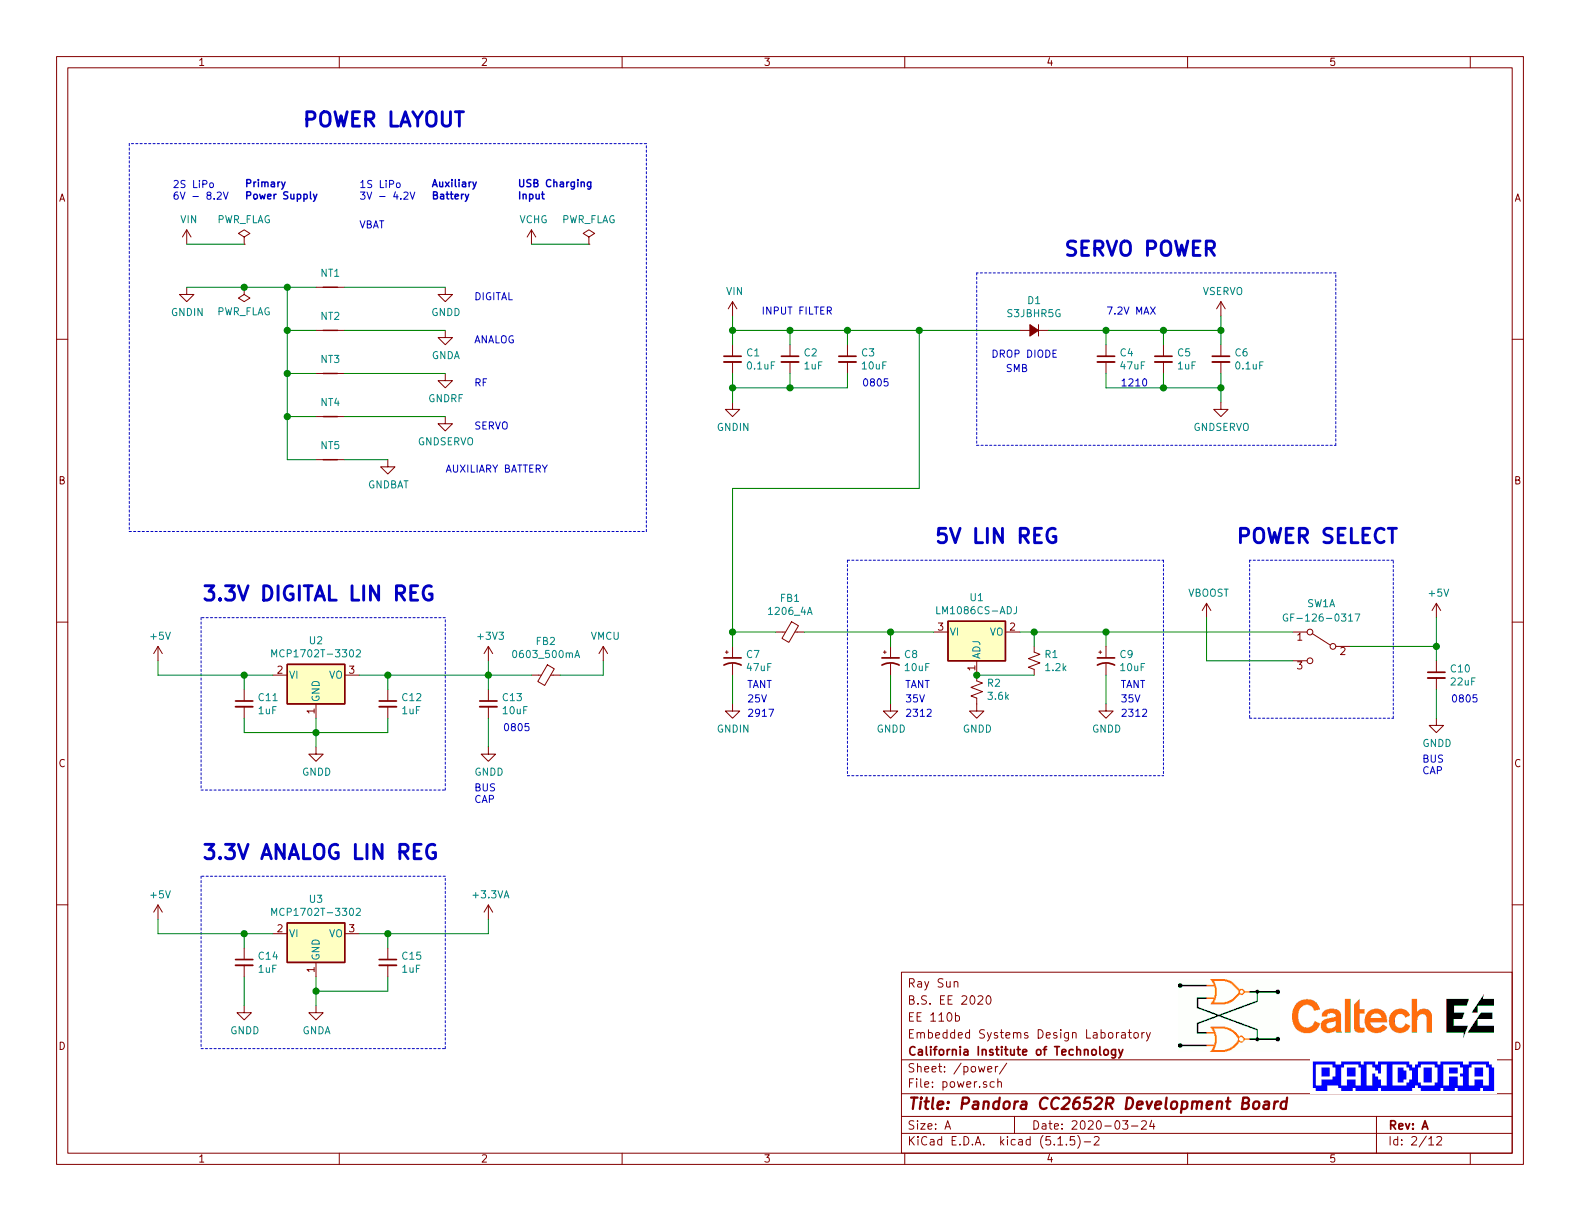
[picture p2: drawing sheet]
EESchema Schematic File Version 4
EELAYER 30 0
EELAYER END
$Descr A 11000 8500
encoding utf-8
Sheet 2 12
Title "Pandora CC2652R Development Board"
Date "2020-03-24"
Rev "A"
Comp "California Institute of Technology"
Comment1 "Embedded Systems Design Laboratory"
Comment2 "EE 110b"
Comment3 "B.S. EE 2020"
Comment4 "Ray Sun"
$EndDescr
$Comp
L pandora:GNDD #PWR023
U 1 1
P 2200 5200
F 0 "#PWR023" H 2200 4950 50  0001 C CNN
F 1 "GNDD" H 2205 5027 50  0000 C CNN
F 2 "" H 2200 5200 50  0001 C CNN
F 3 "" H 2200 5200 50  0001 C CNN
	1    2200 5200
	1    0    0    -1  
$EndComp
Wire Wire Line
	2200 5200 2200 5100
Wire Wire Line
	1700 5000 1700 5100
Wire Wire Line
	1700 5100 2200 5100
Connection ~ 2200 5100
Wire Wire Line
	2200 5100 2200 5000
Wire Wire Line
	2700 5000 2700 5100
Wire Wire Line
	2700 5100 2200 5100
Wire Wire Line
	1700 4800 1700 4700
Wire Wire Line
	1700 4700 1900 4700
Wire Wire Line
	2700 4800 2700 4700
Wire Wire Line
	2700 4700 2500 4700
Wire Notes Line
	1400 4300 1400 5500
Wire Notes Line
	1400 5500 3100 5500
Wire Notes Line
	3100 5500 3100 4300
Wire Notes Line
	3100 4300 1400 4300
Text Notes 1400 4200 0    100  ~ 20
3.3V DIGITAL LIN REG
Connection ~ 2700 4700
Wire Wire Line
	4200 4700 4200 4600
Wire Wire Line
	3400 4800 3400 4700
$Comp
L pandora:GNDD #PWR024
U 1 1
P 3400 5200
F 0 "#PWR024" H 3400 4950 50  0001 C CNN
F 1 "GNDD" H 3405 5027 50  0000 C CNN
F 2 "" H 3400 5200 50  0001 C CNN
F 3 "" H 3400 5200 50  0001 C CNN
	1    3400 5200
	1    0    0    -1  
$EndComp
Wire Wire Line
	3400 5000 3400 5200
Wire Wire Line
	3900 4700 4200 4700
$Comp
L power:+5V #PWR015
U 1 1
P 1100 4600
F 0 "#PWR015" H 1100 4450 50  0001 C CNN
F 1 "+5V" H 1115 4773 50  0000 C CNN
F 2 "" H 1100 4600 50  0001 C CNN
F 3 "" H 1100 4600 50  0001 C CNN
	1    1100 4600
	1    0    0    -1  
$EndComp
Wire Wire Line
	1100 4700 1700 4700
Connection ~ 1700 4700
Wire Wire Line
	1100 4600 1100 4700
Text Notes 8600 3800 0    100  ~ 20
POWER SELECT
Wire Notes Line
	9700 3900 8700 3900
Wire Notes Line
	9700 5000 9700 3900
Wire Notes Line
	8700 3900 8700 5000
Wire Wire Line
	5600 4400 6200 4400
Connection ~ 6200 4400
Wire Wire Line
	6200 4400 6500 4400
Text Notes 6500 3800 0    100  ~ 20
5V LIN REG
Wire Notes Line
	5900 3900 8100 3900
Text Notes 6300 4900 0    50   ~ 0
35V
Text Notes 6300 5000 0    50   ~ 0
2312
Wire Wire Line
	6200 4900 6200 4700
Wire Wire Line
	6200 4500 6200 4400
Text Notes 6300 4800 0    50   ~ 0
TANT
Text Notes 7800 5000 0    50   ~ 0
2312
Text Notes 7800 4900 0    50   ~ 0
35V
Wire Wire Line
	7700 4900 7700 4700
$Comp
L pandora:GNDD #PWR021
U 1 1
P 7700 4900
F 0 "#PWR021" H 7700 4650 50  0001 C CNN
F 1 "GNDD" H 7705 4727 50  0000 C CNN
F 2 "" H 7700 4900 50  0001 C CNN
F 3 "" H 7700 4900 50  0001 C CNN
	1    7700 4900
	1    0    0    -1  
$EndComp
Connection ~ 7200 4400
Wire Wire Line
	7700 4400 7200 4400
Wire Wire Line
	7700 4500 7700 4400
Wire Wire Line
	7200 4400 7100 4400
Wire Wire Line
	7200 4500 7200 4400
Connection ~ 6800 4700
Wire Wire Line
	7200 4700 6800 4700
Text Notes 7800 4800 0    50   ~ 0
TANT
$Comp
L pandora:GNDD #PWR022
U 1 1
P 10000 5000
F 0 "#PWR022" H 10000 4750 50  0001 C CNN
F 1 "GNDD" H 10005 4827 50  0000 C CNN
F 2 "" H 10000 5000 50  0001 C CNN
F 3 "" H 10000 5000 50  0001 C CNN
	1    10000 5000
	1    0    0    -1  
$EndComp
Wire Wire Line
	10000 4300 10000 4500
$Comp
L power:+5V #PWR014
U 1 1
P 10000 4300
F 0 "#PWR014" H 10000 4150 50  0001 C CNN
F 1 "+5V" H 10015 4473 50  0000 C CNN
F 2 "" H 10000 4300 50  0001 C CNN
F 3 "" H 10000 4300 50  0001 C CNN
	1    10000 4300
	1    0    0    -1  
$EndComp
Wire Wire Line
	5900 2300 5900 2400
$Comp
L pandora:GNDIN #PWR09
U 1 1
P 5100 2800
F 0 "#PWR09" H 5100 2550 50  0001 C CNN
F 1 "GNDIN" H 5105 2627 50  0000 C CNN
F 2 "" H 5100 2800 50  0001 C CNN
F 3 "" H 5100 2800 50  0001 C CNN
	1    5100 2800
	1    0    0    -1  
$EndComp
Wire Wire Line
	5100 2600 5100 2700
Wire Wire Line
	5500 2600 5500 2700
Wire Wire Line
	5100 2400 5100 2300
Wire Wire Line
	5100 2300 5500 2300
Wire Wire Line
	5500 2400 5500 2300
Connection ~ 5500 2300
Wire Wire Line
	5500 2300 5900 2300
$Comp
L pandora:VIN #PWR05
U 1 1
P 5100 2200
F 0 "#PWR05" H 5100 2050 50  0001 C CNN
F 1 "VIN" H 5115 2373 50  0000 C CNN
F 2 "" H 5100 2200 50  0001 C CNN
F 3 "" H 5100 2200 50  0001 C CNN
	1    5100 2200
	1    0    0    -1  
$EndComp
Wire Wire Line
	5100 2200 5100 2300
Connection ~ 5100 2300
Text Notes 5300 2200 0    50   ~ 0
INPUT FILTER
Text Notes 6900 2500 0    50   ~ 0
DROP DIODE
$Comp
L power:+3V3 #PWR016
U 1 1
P 3400 4600
F 0 "#PWR016" H 3400 4450 50  0001 C CNN
F 1 "+3V3" H 3415 4773 50  0000 C CNN
F 2 "" H 3400 4600 50  0001 C CNN
F 3 "" H 3400 4600 50  0001 C CNN
	1    3400 4600
	1    0    0    -1  
$EndComp
Wire Wire Line
	3400 4600 3400 4700
Wire Wire Line
	8400 4600 9000 4600
Wire Wire Line
	9400 4500 10000 4500
Wire Wire Line
	7700 4400 9000 4400
Connection ~ 7700 4400
Wire Wire Line
	5400 4400 5100 4400
Connection ~ 5900 2300
Wire Wire Line
	5100 4500 5100 4400
Text Notes 5200 4800 0    50   ~ 0
TANT
Wire Wire Line
	5100 4900 5100 4700
Text Notes 5200 5000 0    50   ~ 0
2917
Text Notes 5200 4900 0    50   ~ 0
25V
Wire Notes Line
	8700 5000 9700 5000
Text Notes 6000 2700 0    50   ~ 0
0805
Wire Wire Line
	10000 5000 10000 4800
Wire Wire Line
	10000 4500 10000 4600
Text Notes 10100 4900 0    50   ~ 0
0805
Connection ~ 10000 4500
Wire Wire Line
	2700 4700 3400 4700
$Comp
L pandora:VMCU #PWR017
U 1 1
P 4200 4600
F 0 "#PWR017" H 4200 4450 50  0001 C CNN
F 1 "VMCU" H 4215 4773 50  0000 C CNN
F 2 "" H 4200 4600 50  0001 C CNN
F 3 "" H 4200 4600 50  0001 C CNN
	1    4200 4600
	1    0    0    -1  
$EndComp
Connection ~ 3400 4700
Wire Wire Line
	3400 4700 3700 4700
Wire Wire Line
	2200 7000 2200 6900
Connection ~ 2200 6900
Wire Wire Line
	2200 6900 2200 6800
Wire Wire Line
	2700 6800 2700 6900
Wire Wire Line
	2700 6900 2200 6900
Wire Wire Line
	1700 6600 1700 6500
Wire Wire Line
	1700 6500 1900 6500
Wire Wire Line
	2700 6600 2700 6500
Wire Wire Line
	2700 6500 2500 6500
Wire Notes Line
	1400 6100 1400 7300
Wire Notes Line
	1400 7300 3100 7300
Wire Notes Line
	3100 7300 3100 6100
Wire Notes Line
	3100 6100 1400 6100
Text Notes 1400 6000 0    100  ~ 20
3.3V ANALOG LIN REG
Connection ~ 2700 6500
$Comp
L power:+5V #PWR025
U 1 1
P 1100 6400
F 0 "#PWR025" H 1100 6250 50  0001 C CNN
F 1 "+5V" H 1115 6573 50  0000 C CNN
F 2 "" H 1100 6400 50  0001 C CNN
F 3 "" H 1100 6400 50  0001 C CNN
	1    1100 6400
	1    0    0    -1  
$EndComp
Wire Wire Line
	1100 6500 1700 6500
Connection ~ 1700 6500
Wire Wire Line
	1100 6400 1100 6500
Wire Wire Line
	3400 6400 3400 6500
Wire Wire Line
	2700 6500 3400 6500
$Comp
L power:+3.3VA #PWR026
U 1 1
P 3400 6400
F 0 "#PWR026" H 3400 6250 50  0001 C CNN
F 1 "+3.3VA" H 3415 6573 50  0000 C CNN
F 2 "" H 3400 6400 50  0001 C CNN
F 3 "" H 3400 6400 50  0001 C CNN
	1    3400 6400
	1    0    0    -1  
$EndComp
$Comp
L power:GNDA #PWR028
U 1 1
P 2200 7000
F 0 "#PWR028" H 2200 6750 50  0001 C CNN
F 1 "GNDA" H 2205 6827 50  0000 C CNN
F 2 "" H 2200 7000 50  0001 C CNN
F 3 "" H 2200 7000 50  0001 C CNN
	1    2200 7000
	1    0    0    -1  
$EndComp
$Comp
L pandora:GNDIN #PWR018
U 1 1
P 5100 4900
F 0 "#PWR018" H 5100 4650 50  0001 C CNN
F 1 "GNDIN" H 5105 4727 50  0000 C CNN
F 2 "" H 5100 4900 50  0001 C CNN
F 3 "" H 5100 4900 50  0001 C CNN
	1    5100 4900
	1    0    0    -1  
$EndComp
Text Notes 9900 5400 0    50   ~ 0
BUS\nCAP
Text Notes 3300 5600 0    50   ~ 0
BUS\nCAP
$Comp
L pandora:MCP1702T-3302 U2
U 1 1
P 2200 4700
AR Path="/5E3F1872" Ref="U2"  Part="1" 
AR Path="/5E2BABF8/5E3F1872" Ref="U2"  Part="1" 
F 0 "U2" H 2200 4942 50  0000 C CNN
F 1 "MCP1702T-3302" H 2200 4851 50  0000 C CNN
F 2 "Package_TO_SOT_SMD:SOT-89-3" H 2200 4925 50  0001 C CNN
F 3 "http://ww1.microchip.com/downloads/en/devicedoc/22008e.pdf" H 2200 4700 50  0001 C CNN
F 4 "SOT-89-3" H 2200 4700 50  0001 C CNN "Package"
F 5 "3V3D regulator" H 2200 4700 50  0001 C CNN "Comment"
F 6 "MCP1702T-3302" H 2200 4700 50  0001 C CNN "PartNo"
F 7 "In House" H 2200 4700 50  0001 C CNN "Supplier"
F 8 "MCP1702T-3302" H 2200 4700 50  0001 C CNN "SupplierPartNo"
	1    2200 4700
	1    0    0    -1  
$EndComp
$Comp
L Device:C_Small C?
U 1 1
P 1700 4900
AR Path="/5E2BAD17/5E3F3E9F" Ref="C?"  Part="1" 
AR Path="/5E2B9A47/5E3F3E9F" Ref="C?"  Part="1" 
AR Path="/5E2BABF8/5E3F3E9F" Ref="C11"  Part="1" 
F 0 "C11" H 1792 4946 50  0000 L CNN
F 1 "1uF" H 1792 4855 50  0000 L CNN
F 2 "Capacitor_SMD:C_0603_1608Metric_Pad1.05x0.95mm_HandSolder" H 1700 4900 50  0001 C CNN
F 3 "~" H 1700 4900 50  0001 C CNN
F 4 "0603" H 1700 4900 50  0001 C CNN "Package"
F 5 "In House" H 1700 4900 50  0001 C CNN "Supplier"
F 6 "N/A" H 1700 4900 50  0001 C CNN "SupplierPartNo"
	1    1700 4900
	1    0    0    -1  
$EndComp
$Comp
L Device:C_Small C?
U 1 1
P 2700 4900
AR Path="/5E2BAD17/5E3F4601" Ref="C?"  Part="1" 
AR Path="/5E2B9A47/5E3F4601" Ref="C?"  Part="1" 
AR Path="/5E2BABF8/5E3F4601" Ref="C12"  Part="1" 
F 0 "C12" H 2792 4946 50  0000 L CNN
F 1 "1uF" H 2792 4855 50  0000 L CNN
F 2 "Capacitor_SMD:C_0603_1608Metric_Pad1.05x0.95mm_HandSolder" H 2700 4900 50  0001 C CNN
F 3 "~" H 2700 4900 50  0001 C CNN
F 4 "0603" H 2700 4900 50  0001 C CNN "Package"
F 5 "In House" H 2700 4900 50  0001 C CNN "Supplier"
F 6 "N/A" H 2700 4900 50  0001 C CNN "SupplierPartNo"
	1    2700 4900
	1    0    0    -1  
$EndComp
$Comp
L Device:Ferrite_Bead_Small FB2
U 1 1
P 3800 4700
F 0 "FB2" V 3563 4700 50  0000 C CNN
F 1 "0603_500mA" V 3654 4700 50  0000 C CNN
F 2 "Inductor_SMD:L_0603_1608Metric_Pad1.05x0.95mm_HandSolder" V 3730 4700 50  0001 C CNN
F 3 "https://ds.yuden.co.jp/TYCOMPAS/ut/detail?pn=BKP1608HS391-T%20%20&u=M" H 3800 4700 50  0001 C CNN
F 4 "0603" H 3800 4700 50  0001 C CNN "Package"
F 5 "Digi-Key" H 3800 4700 50  0001 C CNN "Supplier"
F 6 "BKP1608HS391-T" H 3800 4700 50  0001 C CNN "PartNo"
F 7 "587-1927-1-ND" H 3800 4700 50  0001 C CNN "SupplierPartNo"
	1    3800 4700
	0    1    1    0   
$EndComp
$Comp
L Device:C_Small C?
U 1 1
P 3400 4900
AR Path="/5E2BAD17/5E4016C8" Ref="C?"  Part="1" 
AR Path="/5E2B9A47/5E4016C8" Ref="C?"  Part="1" 
AR Path="/5E2BABF8/5E4016C8" Ref="C13"  Part="1" 
F 0 "C13" H 3492 4946 50  0000 L CNN
F 1 "10uF" H 3492 4855 50  0000 L CNN
F 2 "Capacitor_SMD:C_0805_2012Metric_Pad1.15x1.40mm_HandSolder" H 3400 4900 50  0001 C CNN
F 3 "~" H 3400 4900 50  0001 C CNN
F 4 "0805" H 3400 4900 50  0001 C CNN "Package"
F 5 "In House" H 3400 4900 50  0001 C CNN "Supplier"
F 6 "N/A" H 3400 4900 50  0001 C CNN "SupplierPartNo"
	1    3400 4900
	1    0    0    -1  
$EndComp
$Comp
L Device:CP1_Small C8
U 1 1
P 6200 4600
F 0 "C8" H 6291 4646 50  0000 L CNN
F 1 "10uF" H 6291 4555 50  0000 L CNN
F 2 "Capacitor_Tantalum_SMD:CP_EIA-6032-28_Kemet-C_Pad2.25x2.35mm_HandSolder" H 6200 4600 50  0001 C CNN
F 3 "http://datasheets.avx.com/trj.pdf" H 6200 4600 50  0001 C CNN
F 4 "TRJC106K035R0600" H 6200 4600 50  0001 C CNN "PartNo"
F 5 "2312" H 6200 4600 50  0001 C CNN "Package"
F 6 "35V" H 6200 4600 50  0001 C CNN "Comment"
F 7 "Digi-Key" H 6200 4600 50  0001 C CNN "Supplier"
F 8 "478-7582-1-ND" H 6200 4600 50  0001 C CNN "SupplierPartNo"
	1    6200 4600
	1    0    0    -1  
$EndComp
$Comp
L Device:CP1_Small C9
U 1 1
P 7700 4600
F 0 "C9" H 7791 4646 50  0000 L CNN
F 1 "10uF" H 7791 4555 50  0000 L CNN
F 2 "Capacitor_Tantalum_SMD:CP_EIA-6032-28_Kemet-C_Pad2.25x2.35mm_HandSolder" H 7700 4600 50  0001 C CNN
F 3 "http://datasheets.avx.com/trj.pdf" H 7700 4600 50  0001 C CNN
F 4 "TRJC106K035R0600" H 7700 4600 50  0001 C CNN "PartNo"
F 5 "2312" H 7700 4600 50  0001 C CNN "Package"
F 6 "35V" H 7700 4600 50  0001 C CNN "Comment"
F 7 "Digi-Key" H 7700 4600 50  0001 C CNN "Supplier"
F 8 "478-7582-1-ND" H 7700 4600 50  0001 C CNN "SupplierPartNo"
	1    7700 4600
	1    0    0    -1  
$EndComp
$Comp
L Device:R_Small_US R?
U 1 1
P 6800 4800
AR Path="/5E2B9A47/5E423A39" Ref="R?"  Part="1" 
AR Path="/5E2BABF8/5E423A39" Ref="R2"  Part="1" 
F 0 "R2" H 6868 4846 50  0000 L CNN
F 1 "3.6k" H 6868 4755 50  0000 L CNN
F 2 "Resistor_SMD:R_0603_1608Metric_Pad1.05x0.95mm_HandSolder" H 6800 4800 50  0001 C CNN
F 3 "~" H 6800 4800 50  0001 C CNN
F 4 "0603" H 6800 4800 50  0001 C CNN "Package"
F 5 "In House" H 6800 4800 50  0001 C CNN "Supplier"
F 6 "N/A" H 6800 4800 50  0001 C CNN "SupplierPartNo"
	1    6800 4800
	1    0    0    -1  
$EndComp
$Comp
L Device:R_Small_US R?
U 1 1
P 7200 4600
AR Path="/5E2B9A47/5E4233DD" Ref="R?"  Part="1" 
AR Path="/5E2BABF8/5E4233DD" Ref="R1"  Part="1" 
F 0 "R1" H 7268 4646 50  0000 L CNN
F 1 "1.2k" H 7268 4555 50  0000 L CNN
F 2 "Resistor_SMD:R_0603_1608Metric_Pad1.05x0.95mm_HandSolder" H 7200 4600 50  0001 C CNN
F 3 "~" H 7200 4600 50  0001 C CNN
F 4 "0603" H 7200 4600 50  0001 C CNN "Package"
F 5 "In House" H 7200 4600 50  0001 C CNN "Supplier"
F 6 "N/A" H 7200 4600 50  0001 C CNN "SupplierPartNo"
	1    7200 4600
	1    0    0    -1  
$EndComp
$Comp
L pandora:LM1086CS-ADJ U1
U 1 1
P 6800 4400
F 0 "U1" H 6800 4642 50  0000 C CNN
F 1 "LM1086CS-ADJ" H 6800 4551 50  0000 C CNN
F 2 "Package_TO_SOT_SMD:TO-263-3_TabPin2" H 6800 4650 50  0001 C CIN
F 3 "http://www.ti.com/lit/ds/snvs039j/snvs039j.pdf" H 6800 4400 50  0001 C CNN
F 4 "TO-263" H 6800 4400 50  0001 C CNN "Package"
F 5 "5V LDO" H 6800 4400 50  0001 C CNN "Comment"
F 6 "LM1086CS-ADJ" H 6800 4400 50  0001 C CNN "PartNo"
F 7 "In House" H 6800 4400 50  0001 C CNN "Supplier"
F 8 "LM1086CS-ADJ" H 6800 4400 50  0001 C CNN "SupplierPartNo"
	1    6800 4400
	1    0    0    -1  
$EndComp
$Comp
L Device:C_Small C?
U 1 1
P 5500 2500
AR Path="/5E2BAD17/5E43D577" Ref="C?"  Part="1" 
AR Path="/5E2B9A47/5E43D577" Ref="C?"  Part="1" 
AR Path="/5E2BABF8/5E43D577" Ref="C2"  Part="1" 
F 0 "C2" H 5592 2546 50  0000 L CNN
F 1 "1uF" H 5592 2455 50  0000 L CNN
F 2 "Capacitor_SMD:C_0603_1608Metric_Pad1.05x0.95mm_HandSolder" H 5500 2500 50  0001 C CNN
F 3 "~" H 5500 2500 50  0001 C CNN
F 4 "0603" H 5500 2500 50  0001 C CNN "Package"
F 5 "In House" H 5500 2500 50  0001 C CNN "Supplier"
F 6 "N/A" H 5500 2500 50  0001 C CNN "SupplierPartNo"
	1    5500 2500
	1    0    0    -1  
$EndComp
$Comp
L Device:C_Small C?
U 1 1
P 5100 2500
AR Path="/5E2BAD17/5E43E328" Ref="C?"  Part="1" 
AR Path="/5E2B9A47/5E43E328" Ref="C?"  Part="1" 
AR Path="/5E2BABF8/5E43E328" Ref="C1"  Part="1" 
F 0 "C1" H 5192 2546 50  0000 L CNN
F 1 "0.1uF" H 5192 2455 50  0000 L CNN
F 2 "Capacitor_SMD:C_0603_1608Metric_Pad1.05x0.95mm_HandSolder" H 5100 2500 50  0001 C CNN
F 3 "~" H 5100 2500 50  0001 C CNN
F 4 "0603" H 5100 2500 50  0001 C CNN "Package"
F 5 "In House" H 5100 2500 50  0001 C CNN "Supplier"
F 6 "N/A" H 5100 2500 50  0001 C CNN "SupplierPartNo"
	1    5100 2500
	1    0    0    -1  
$EndComp
$Comp
L Device:Ferrite_Bead_Small FB1
U 1 1
P 5500 4400
F 0 "FB1" V 5263 4400 50  0000 C CNN
F 1 "1206_4A" V 5354 4400 50  0000 C CNN
F 2 "Inductor_SMD:L_1206_3216Metric_Pad1.42x1.75mm_HandSolder" V 5430 4400 50  0001 C CNN
F 3 "https://ds.yuden.co.jp/TYCOMPAS/ut/detail?pn=BKP2125HS600-T%20%20&u=M" H 5500 4400 50  0001 C CNN
F 4 "1206" H 5500 4400 50  0001 C CNN "Package"
F 5 "Digi-Key" H 5500 4400 50  0001 C CNN "Supplier"
F 6 "FBMJ3216HS800-T" H 5500 4400 50  0001 C CNN "PartNo"
F 7 "587-1772-1-ND" H 5500 4400 50  0001 C CNN "SupplierPartNo"
	1    5500 4400
	0    1    1    0   
$EndComp
$Comp
L Device:CP1_Small C7
U 1 1
P 5100 4600
F 0 "C7" H 5191 4646 50  0000 L CNN
F 1 "47uF" H 5191 4555 50  0000 L CNN
F 2 "Capacitor_Tantalum_SMD:CP_EIA-7343-31_Kemet-D" H 5191 4509 50  0001 L CNN
F 3 "https://content.kemet.com/datasheets/KEM_T2005_T491.pdf" H 5100 4600 50  0001 C CNN
F 4 "T491D476M025AT" H 5100 4600 50  0001 C CNN "PartNo"
F 5 "2917" H 5100 4600 50  0001 C CNN "Package"
F 6 "25V" H 5100 4600 50  0001 C CNN "Comment"
F 7 "Digi-Key" H 5100 4600 50  0001 C CNN "Supplier"
F 8 "399-3797-1-ND" H 5100 4600 50  0001 C CNN "SupplierPartNo"
	1    5100 4600
	1    0    0    -1  
$EndComp
$Comp
L Device:C_Small C?
U 1 1
P 5900 2500
AR Path="/5E2BAD17/5E6885A1" Ref="C?"  Part="1" 
AR Path="/5E2B9A47/5E6885A1" Ref="C?"  Part="1" 
AR Path="/5E2BABF8/5E6885A1" Ref="C3"  Part="1" 
F 0 "C3" H 5992 2546 50  0000 L CNN
F 1 "10uF" H 5992 2455 50  0000 L CNN
F 2 "Capacitor_SMD:C_0805_2012Metric_Pad1.15x1.40mm_HandSolder" H 5900 2500 50  0001 C CNN
F 3 "~" H 5900 2500 50  0001 C CNN
F 4 "0805" H 5900 2500 50  0001 C CNN "Package"
F 5 "In House" H 5900 2500 50  0001 C CNN "Supplier"
F 6 "N/A" H 5900 2500 50  0001 C CNN "SupplierPartNo"
	1    5900 2500
	1    0    0    -1  
$EndComp
$Comp
L Device:C_Small C?
U 1 1
P 10000 4700
AR Path="/5E2BAD17/5E3ED38E" Ref="C?"  Part="1" 
AR Path="/5E2B9A47/5E3ED38E" Ref="C?"  Part="1" 
AR Path="/5E2BABF8/5E3ED38E" Ref="C10"  Part="1" 
F 0 "C10" H 10092 4746 50  0000 L CNN
F 1 "22uF" H 10092 4655 50  0000 L CNN
F 2 "Capacitor_SMD:C_0805_2012Metric_Pad1.15x1.40mm_HandSolder" H 10000 4700 50  0001 C CNN
F 3 "~" H 10000 4700 50  0001 C CNN
F 4 "0805" H 10000 4700 50  0001 C CNN "Package"
F 5 "In House" H 10000 4700 50  0001 C CNN "Supplier"
F 6 "N/A" H 10000 4700 50  0001 C CNN "SupplierPartNo"
	1    10000 4700
	1    0    0    -1  
$EndComp
$Comp
L pandora:MCP1702T-3302 U3
U 1 1
P 2200 6500
AR Path="/5E4209E7" Ref="U3"  Part="1" 
AR Path="/5E2BABF8/5E4209E7" Ref="U3"  Part="1" 
F 0 "U3" H 2200 6742 50  0000 C CNN
F 1 "MCP1702T-3302" H 2200 6651 50  0000 C CNN
F 2 "Package_TO_SOT_SMD:SOT-89-3" H 2200 6725 50  0001 C CNN
F 3 "http://ww1.microchip.com/downloads/en/devicedoc/22008e.pdf" H 2200 6500 50  0001 C CNN
F 4 "SOT-89-3" H 2200 6500 50  0001 C CNN "Package"
F 5 "3V3A regulator" H 2200 6500 50  0001 C CNN "Comment"
F 6 "MCP1702T-3302" H 2200 6500 50  0001 C CNN "PartNo"
F 7 "In House" H 2200 6500 50  0001 C CNN "Supplier"
F 8 "MCP1702T-3302" H 2200 6500 50  0001 C CNN "SupplierPartNo"
	1    2200 6500
	1    0    0    -1  
$EndComp
$Comp
L Device:C_Small C?
U 1 1
P 1700 6700
AR Path="/5E2BAD17/5E4209F5" Ref="C?"  Part="1" 
AR Path="/5E2B9A47/5E4209F5" Ref="C?"  Part="1" 
AR Path="/5E2BABF8/5E4209F5" Ref="C14"  Part="1" 
F 0 "C14" H 1792 6746 50  0000 L CNN
F 1 "1uF" H 1792 6655 50  0000 L CNN
F 2 "Capacitor_SMD:C_0603_1608Metric_Pad1.05x0.95mm_HandSolder" H 1700 6700 50  0001 C CNN
F 3 "~" H 1700 6700 50  0001 C CNN
F 4 "0603" H 1700 6700 50  0001 C CNN "Package"
F 5 "In House" H 1700 6700 50  0001 C CNN "Supplier"
F 6 "N/A" H 1700 6700 50  0001 C CNN "SupplierPartNo"
	1    1700 6700
	1    0    0    -1  
$EndComp
$Comp
L Device:C_Small C?
U 1 1
P 2700 6700
AR Path="/5E2BAD17/5E4209FC" Ref="C?"  Part="1" 
AR Path="/5E2B9A47/5E4209FC" Ref="C?"  Part="1" 
AR Path="/5E2BABF8/5E4209FC" Ref="C15"  Part="1" 
F 0 "C15" H 2792 6746 50  0000 L CNN
F 1 "1uF" H 2792 6655 50  0000 L CNN
F 2 "Capacitor_SMD:C_0603_1608Metric_Pad1.05x0.95mm_HandSolder" H 2700 6700 50  0001 C CNN
F 3 "~" H 2700 6700 50  0001 C CNN
F 4 "0603" H 2700 6700 50  0001 C CNN "Package"
F 5 "In House" H 2700 6700 50  0001 C CNN "Supplier"
F 6 "N/A" H 2700 6700 50  0001 C CNN "SupplierPartNo"
	1    2700 6700
	1    0    0    -1  
$EndComp
Wire Wire Line
	1700 1700 1300 1700
Wire Wire Line
	2200 2000 2000 2000
Text Notes 3300 2400 0    50   ~ 0
ANALOG
Text Notes 3300 2100 0    50   ~ 0
DIGITAL
Text Notes 3300 3000 0    50   ~ 0
SERVO
$Comp
L pandora:VIN #PWR01
U 1 1
P 1300 1700
F 0 "#PWR01" H 1300 1550 50  0001 C CNN
F 1 "VIN" H 1315 1873 50  0000 C CNN
F 2 "" H 1300 1700 50  0001 C CNN
F 3 "" H 1300 1700 50  0001 C CNN
	1    1300 1700
	1    0    0    -1  
$EndComp
$Comp
L pandora:GNDIN #PWR03
U 1 1
P 1300 2000
F 0 "#PWR03" H 1300 1750 50  0001 C CNN
F 1 "GNDIN" H 1305 1827 50  0000 C CNN
F 2 "" H 1300 2000 50  0001 C CNN
F 3 "" H 1300 2000 50  0001 C CNN
	1    1300 2000
	1    0    0    -1  
$EndComp
$Comp
L pandora:GNDRF #PWR08
U 1 1
P 3100 2600
F 0 "#PWR08" H 3100 2350 50  0001 C CNN
F 1 "GNDRF" H 3105 2427 50  0000 C CNN
F 2 "" H 3100 2600 50  0001 C CNN
F 3 "" H 3100 2600 50  0001 C CNN
	1    3100 2600
	1    0    0    -1  
$EndComp
$Comp
L Device:Net-Tie_2 NT1
U 1 1
P 2300 2000
F 0 "NT1" H 2300 2100 50  0000 C CNN
F 1 "Net-Tie_2" H 2300 2090 50  0001 C CNN
F 2 "pandora:NetTie-2_SMD_50mil" H 2300 2000 50  0001 C CNN
F 3 "~" H 2300 2000 50  0001 C CNN
F 4 "N/A" H 2300 2000 50  0001 C CNN "Package"
F 5 "N/A" H 2300 2000 50  0001 C CNN "PartNo"
F 6 "N/A" H 2300 2000 50  0001 C CNN "Supplier"
F 7 "N/A" H 2300 2000 50  0001 C CNN "SupplierPartNo"
	1    2300 2000
	1    0    0    -1  
$EndComp
Wire Wire Line
	2200 2300 2000 2300
Wire Wire Line
	2000 2300 2000 2000
Connection ~ 2000 2000
Wire Wire Line
	2200 2600 2000 2600
Wire Wire Line
	2000 2600 2000 2300
Connection ~ 2000 2300
Wire Wire Line
	2200 2900 2000 2900
Wire Wire Line
	2000 2900 2000 2600
Connection ~ 2000 2600
$Comp
L power:GNDA #PWR07
U 1 1
P 3100 2300
F 0 "#PWR07" H 3100 2050 50  0001 C CNN
F 1 "GNDA" H 3105 2127 50  0000 C CNN
F 2 "" H 3100 2300 50  0001 C CNN
F 3 "" H 3100 2300 50  0001 C CNN
	1    3100 2300
	1    0    0    -1  
$EndComp
$Comp
L pandora:GNDD #PWR04
U 1 1
P 3100 2000
F 0 "#PWR04" H 3100 1750 50  0001 C CNN
F 1 "GNDD" H 3105 1827 50  0000 C CNN
F 2 "" H 3100 2000 50  0001 C CNN
F 3 "" H 3100 2000 50  0001 C CNN
	1    3100 2000
	1    0    0    -1  
$EndComp
Wire Wire Line
	3100 2000 2400 2000
$Comp
L pandora:GNDSERVO #PWR011
U 1 1
P 3100 2900
F 0 "#PWR011" H 3100 2650 50  0001 C CNN
F 1 "GNDSERVO" H 3105 2727 50  0000 C CNN
F 2 "" H 3100 2900 50  0001 C CNN
F 3 "" H 3100 2900 50  0001 C CNN
	1    3100 2900
	1    0    0    -1  
$EndComp
Wire Wire Line
	3100 2900 2400 2900
Wire Wire Line
	3100 2300 2400 2300
Wire Wire Line
	3100 2600 2400 2600
Text Notes 3300 2700 0    50   ~ 0
RF
Text Notes 2500 1400 0    50   ~ 0
1S LiPo\n3V - 4.2V
Wire Notes Line
	900  3700 4500 3700
Text Notes 2100 900  0    100  ~ 20
POWER LAYOUT
Text Notes 3000 1400 0    50   ~ 10
Auxiliary\nBattery
Text Notes 1700 1400 0    50   ~ 10
Primary \nPower Supply
Text Notes 1200 1400 0    50   ~ 0
2S LiPo\n6V - 8.2V
Wire Wire Line
	1300 2000 1700 2000
$Comp
L power:PWR_FLAG #FLG01
U 1 1
P 1700 1700
F 0 "#FLG01" H 1700 1775 50  0001 C CNN
F 1 "PWR_FLAG" H 1700 1873 50  0000 C CNN
F 2 "" H 1700 1700 50  0001 C CNN
F 3 "~" H 1700 1700 50  0001 C CNN
	1    1700 1700
	1    0    0    -1  
$EndComp
$Comp
L power:PWR_FLAG #FLG03
U 1 1
P 1700 2000
F 0 "#FLG03" H 1700 2075 50  0001 C CNN
F 1 "PWR_FLAG" H 1700 2173 50  0000 C CNN
F 2 "" H 1700 2000 50  0001 C CNN
F 3 "~" H 1700 2000 50  0001 C CNN
	1    1700 2000
	-1   0    0    1   
$EndComp
Connection ~ 1700 2000
Wire Wire Line
	1700 2000 2000 2000
$Comp
L pandora:GNDBAT #PWR012
U 1 1
P 2700 3200
F 0 "#PWR012" H 2700 2950 50  0001 C CNN
F 1 "GNDBAT" H 2705 3027 50  0000 C CNN
F 2 "" H 2700 3200 50  0001 C CNN
F 3 "" H 2700 3200 50  0001 C CNN
	1    2700 3200
	1    0    0    -1  
$EndComp
Connection ~ 2000 2900
Wire Notes Line
	4500 1000 900  1000
Wire Notes Line
	4500 3700 4500 1000
Wire Notes Line
	900  1000 900  3700
Text Notes 2500 1600 0    50   ~ 0
VBAT
$Comp
L pandora:VCHG #PWR02
U 1 1
P 3700 1700
F 0 "#PWR02" H 3700 1550 50  0001 C CNN
F 1 "VCHG" H 3715 1873 50  0000 C CNN
F 2 "" H 3700 1700 50  0001 C CNN
F 3 "" H 3700 1700 50  0001 C CNN
	1    3700 1700
	1    0    0    -1  
$EndComp
Text Notes 3600 1400 0    50   ~ 10
USB Charging\nInput
Wire Wire Line
	4100 1700 3700 1700
$Comp
L power:PWR_FLAG #FLG02
U 1 1
P 4100 1700
F 0 "#FLG02" H 4100 1775 50  0001 C CNN
F 1 "PWR_FLAG" H 4100 1873 50  0000 C CNN
F 2 "" H 4100 1700 50  0001 C CNN
F 3 "~" H 4100 1700 50  0001 C CNN
	1    4100 1700
	1    0    0    -1  
$EndComp
$Comp
L Device:Net-Tie_2 NT2
U 1 1
P 2300 2300
F 0 "NT2" H 2300 2400 50  0000 C CNN
F 1 "Net-Tie_2" H 2300 2390 50  0001 C CNN
F 2 "pandora:NetTie-2_SMD_50mil" H 2300 2300 50  0001 C CNN
F 3 "~" H 2300 2300 50  0001 C CNN
F 4 "N/A" H 2300 2300 50  0001 C CNN "Package"
F 5 "N/A" H 2300 2300 50  0001 C CNN "PartNo"
F 6 "N/A" H 2300 2300 50  0001 C CNN "Supplier"
F 7 "N/A" H 2300 2300 50  0001 C CNN "SupplierPartNo"
	1    2300 2300
	1    0    0    -1  
$EndComp
$Comp
L Device:Net-Tie_2 NT3
U 1 1
P 2300 2600
F 0 "NT3" H 2300 2700 50  0000 C CNN
F 1 "Net-Tie_2" H 2300 2690 50  0001 C CNN
F 2 "pandora:NetTie-2_SMD_50mil" H 2300 2600 50  0001 C CNN
F 3 "~" H 2300 2600 50  0001 C CNN
F 4 "N/A" H 2300 2600 50  0001 C CNN "Package"
F 5 "N/A" H 2300 2600 50  0001 C CNN "PartNo"
F 6 "N/A" H 2300 2600 50  0001 C CNN "Supplier"
F 7 "N/A" H 2300 2600 50  0001 C CNN "SupplierPartNo"
	1    2300 2600
	1    0    0    -1  
$EndComp
$Comp
L Device:Net-Tie_2 NT4
U 1 1
P 2300 2900
F 0 "NT4" H 2300 3000 50  0000 C CNN
F 1 "Net-Tie_2" H 2300 2990 50  0001 C CNN
F 2 "pandora:NetTie-2_SMD_50mil" H 2300 2900 50  0001 C CNN
F 3 "~" H 2300 2900 50  0001 C CNN
F 4 "N/A" H 2300 2900 50  0001 C CNN "Package"
F 5 "N/A" H 2300 2900 50  0001 C CNN "PartNo"
F 6 "N/A" H 2300 2900 50  0001 C CNN "Supplier"
F 7 "N/A" H 2300 2900 50  0001 C CNN "SupplierPartNo"
	1    2300 2900
	1    0    0    -1  
$EndComp
$Comp
L Device:Net-Tie_2 NT5
U 1 1
P 2300 3200
F 0 "NT5" H 2300 3300 50  0000 C CNN
F 1 "Net-Tie_2" H 2300 3290 50  0001 C CNN
F 2 "pandora:NetTie-2_SMD_50mil" H 2300 3200 50  0001 C CNN
F 3 "~" H 2300 3200 50  0001 C CNN
F 4 "N/A" H 2300 3200 50  0001 C CNN "Package"
F 5 "N/A" H 2300 3200 50  0001 C CNN "PartNo"
F 6 "N/A" H 2300 3200 50  0001 C CNN "Supplier"
F 7 "N/A" H 2300 3200 50  0001 C CNN "SupplierPartNo"
	1    2300 3200
	1    0    0    -1  
$EndComp
Wire Wire Line
	2400 3200 2700 3200
Wire Wire Line
	2200 3200 2000 3200
Wire Wire Line
	2000 3200 2000 2900
Text Notes 3100 3300 0    50   ~ 0
AUXILIARY BATTERY
$Comp
L pandora:GNDD #PWR020
U 1 1
P 6800 4900
F 0 "#PWR020" H 6800 4650 50  0001 C CNN
F 1 "GNDD" H 6805 4727 50  0000 C CNN
F 2 "" H 6800 4900 50  0001 C CNN
F 3 "" H 6800 4900 50  0001 C CNN
	1    6800 4900
	1    0    0    -1  
$EndComp
$Comp
L pandora:GNDD #PWR019
U 1 1
P 6200 4900
F 0 "#PWR019" H 6200 4650 50  0001 C CNN
F 1 "GNDD" H 6205 4727 50  0000 C CNN
F 2 "" H 6200 4900 50  0001 C CNN
F 3 "" H 6200 4900 50  0001 C CNN
	1    6200 4900
	1    0    0    -1  
$EndComp
$Comp
L pandora:GNDD #PWR027
U 1 1
P 1700 7000
F 0 "#PWR027" H 1700 6750 50  0001 C CNN
F 1 "GNDD" H 1705 6827 50  0000 C CNN
F 2 "" H 1700 7000 50  0001 C CNN
F 3 "" H 1700 7000 50  0001 C CNN
	1    1700 7000
	1    0    0    -1  
$EndComp
Wire Wire Line
	1700 6800 1700 7000
Wire Wire Line
	5900 2700 5500 2700
Wire Wire Line
	5900 2700 5900 2600
Connection ~ 5100 2700
Wire Wire Line
	5100 2700 5100 2800
Connection ~ 5500 2700
Wire Wire Line
	5500 2700 5100 2700
Text Notes 7400 1800 0    100  ~ 20
SERVO POWER
Wire Notes Line
	9300 3100 9300 1900
Wire Wire Line
	8500 2200 8500 2300
$Comp
L pandora:VSERVO #PWR06
U 1 1
P 8500 2200
F 0 "#PWR06" H 8500 2050 50  0001 C CNN
F 1 "VSERVO" H 8515 2373 50  0000 C CNN
F 2 "" H 8500 2200 50  0001 C CNN
F 3 "" H 8500 2200 50  0001 C CNN
	1    8500 2200
	1    0    0    -1  
$EndComp
Connection ~ 8500 2300
Wire Wire Line
	8500 2400 8500 2300
Wire Wire Line
	7700 2300 7700 2400
Wire Wire Line
	7700 2300 8100 2300
Wire Wire Line
	8100 2300 8500 2300
Connection ~ 8100 2300
Wire Wire Line
	8100 2400 8100 2300
$Comp
L Device:C_Small C?
U 1 1
P 7700 2500
AR Path="/5E2BAD17/5E68B76A" Ref="C?"  Part="1" 
AR Path="/5E2B9A47/5E68B76A" Ref="C?"  Part="1" 
AR Path="/5E2BABF8/5E68B76A" Ref="C4"  Part="1" 
F 0 "C4" H 7792 2546 50  0000 L CNN
F 1 "47uF" H 7792 2455 50  0000 L CNN
F 2 "Capacitor_SMD:C_1210_3225Metric_Pad1.42x2.65mm_HandSolder" H 7700 2500 50  0001 C CNN
F 3 "~" H 7700 2500 50  0001 C CNN
F 4 "0805" H 7700 2500 50  0001 C CNN "Package"
F 5 "In House" H 7700 2500 50  0001 C CNN "Supplier"
F 6 "N/A" H 7700 2500 50  0001 C CNN "SupplierPartNo"
	1    7700 2500
	1    0    0    -1  
$EndComp
Wire Wire Line
	7700 2700 7700 2600
Text Notes 3500 5100 0    50   ~ 0
0805
$Comp
L pandora:GNDSERVO #PWR010
U 1 1
P 8500 2800
F 0 "#PWR010" H 8500 2550 50  0001 C CNN
F 1 "GNDSERVO" H 8505 2627 50  0000 C CNN
F 2 "" H 8500 2800 50  0001 C CNN
F 3 "" H 8500 2800 50  0001 C CNN
	1    8500 2800
	1    0    0    -1  
$EndComp
Wire Wire Line
	7700 2700 8100 2700
Wire Wire Line
	8100 2600 8100 2700
$Comp
L Device:C_Small C?
U 1 1
P 8100 2500
AR Path="/5E2BAD17/5E4BD9A2" Ref="C?"  Part="1" 
AR Path="/5E2B9A47/5E4BD9A2" Ref="C?"  Part="1" 
AR Path="/5E2BABF8/5E4BD9A2" Ref="C5"  Part="1" 
F 0 "C5" H 8192 2546 50  0000 L CNN
F 1 "1uF" H 8192 2455 50  0000 L CNN
F 2 "Capacitor_SMD:C_0603_1608Metric_Pad1.05x0.95mm_HandSolder" H 8100 2500 50  0001 C CNN
F 3 "~" H 8100 2500 50  0001 C CNN
F 4 "0603" H 8100 2500 50  0001 C CNN "Package"
F 5 "In House" H 8100 2500 50  0001 C CNN "Supplier"
F 6 "N/A" H 8100 2500 50  0001 C CNN "SupplierPartNo"
	1    8100 2500
	1    0    0    -1  
$EndComp
Wire Wire Line
	8500 2700 8500 2800
Connection ~ 8100 2700
Wire Wire Line
	8500 2700 8100 2700
$Comp
L Device:C_Small C?
U 1 1
P 8500 2500
AR Path="/5E2BAD17/5E50AFB1" Ref="C?"  Part="1" 
AR Path="/5E2B9A47/5E50AFB1" Ref="C?"  Part="1" 
AR Path="/5E2BABF8/5E50AFB1" Ref="C6"  Part="1" 
F 0 "C6" H 8592 2546 50  0000 L CNN
F 1 "0.1uF" H 8592 2455 50  0000 L CNN
F 2 "Capacitor_SMD:C_0603_1608Metric_Pad1.05x0.95mm_HandSolder" H 8500 2500 50  0001 C CNN
F 3 "~" H 8500 2500 50  0001 C CNN
F 4 "0603" H 8500 2500 50  0001 C CNN "Package"
F 5 "In House" H 8500 2500 50  0001 C CNN "Supplier"
F 6 "N/A" H 8500 2500 50  0001 C CNN "SupplierPartNo"
	1    8500 2500
	1    0    0    -1  
$EndComp
Connection ~ 8500 2700
Wire Wire Line
	8500 2600 8500 2700
Text Notes 7800 2700 0    50   ~ 0
1210
Wire Wire Line
	5900 2300 6400 2300
Wire Wire Line
	5100 4400 5100 3400
Wire Wire Line
	5100 3400 6400 3400
Wire Wire Line
	6400 3400 6400 2300
Connection ~ 5100 4400
Connection ~ 6400 2300
$Comp
L pandora:VBOOST #PWR013
U 1 1
P 8400 4300
F 0 "#PWR013" H 8400 4150 50  0001 C CNN
F 1 "VBOOST" H 8415 4473 50  0000 C CNN
F 2 "" H 8400 4300 50  0001 C CNN
F 3 "" H 8400 4300 50  0001 C CNN
	1    8400 4300
	1    0    0    -1  
$EndComp
Wire Wire Line
	8400 4300 8400 4600
Text Notes 7000 2600 0    50   ~ 0
SMB
Wire Notes Line
	6800 3100 9300 3100
Wire Notes Line
	9300 1900 6800 1900
Wire Notes Line
	6800 1900 6800 3100
Text Notes 7700 2200 0    50   ~ 0
7.2V MAX
Connection ~ 7700 2300
Wire Wire Line
	7300 2300 7700 2300
Wire Wire Line
	6400 2300 7100 2300
$Comp
L Device:D_Small_ALT D?
U 1 1
P 7200 2300
AR Path="/5E2BAC38/5E4FE83C" Ref="D?"  Part="1" 
AR Path="/5E2BABF8/5E4FE83C" Ref="D1"  Part="1" 
F 0 "D1" H 7200 2095 50  0000 C CNN
F 1 "S3JBHR5G" H 7200 2186 50  0000 C CNN
F 2 "Diode_SMD:D_SMB" V 7200 2300 50  0001 C CNN
F 3 "https://www.onsemi.com/pub/Collateral/1N5400-D.PDF" V 7200 2300 50  0001 C CNN
F 4 "SMB" H 7200 2300 50  0001 C CNN "Package"
F 5 "3A" H 7200 2300 50  0001 C CNN "Comment"
F 6 "Digi-Key" H 7200 2300 50  0001 C CNN "Supplier"
F 7 "S3JBHR5G" H 7200 2300 50  0001 C CNN "PartNo"
F 8 "S3JBHR5GCT-ND" H 7200 2300 50  0001 C CNN "SupplierPartNo"
	1    7200 2300
	-1   0    0    1   
$EndComp
$Comp
L Switch:SW_DPDT_x2 SW1
U 1 1
P 9200 4500
AR Path="/5E2BABF8/5E5A51EE" Ref="SW1"  Part="1" 
AR Path="/5E6C9F4A/5E5A51EE" Ref="SW?"  Part="2" 
F 0 "SW1" H 9200 4800 50  0000 C CNN
F 1 "GF-126-0317" H 9200 4700 50  0000 C CNN
F 2 "pandora:GF-126-0317" H 9200 4500 50  0001 C CNN
F 3 "https://media.digikey.com/pdf/Data%20Sheets/CW%20Industries%20PDFs/GF-126-0317.pdf" H 9200 4500 50  0001 C CNN
F 4 "Power switch" H 9200 4500 50  0001 C CNN "Comment"
F 5 "GF-126-037" H 9200 4500 50  0001 C CNN "Package"
F 6 "GF-126-037" H 9200 4500 50  0001 C CNN "PartNo"
F 7 "Digi-Key" H 9200 4500 50  0001 C CNN "Supplier"
F 8 "CWI351-ND" H 9200 4500 50  0001 C CNN "SupplierPartNo"
	1    9200 4500
	-1   0    0    -1  
$EndComp
Wire Notes Line
	8100 3900 8100 5400
Wire Notes Line
	5900 5400 8100 5400
Wire Notes Line
	5900 3900 5900 5400
$EndSCHEMATC
